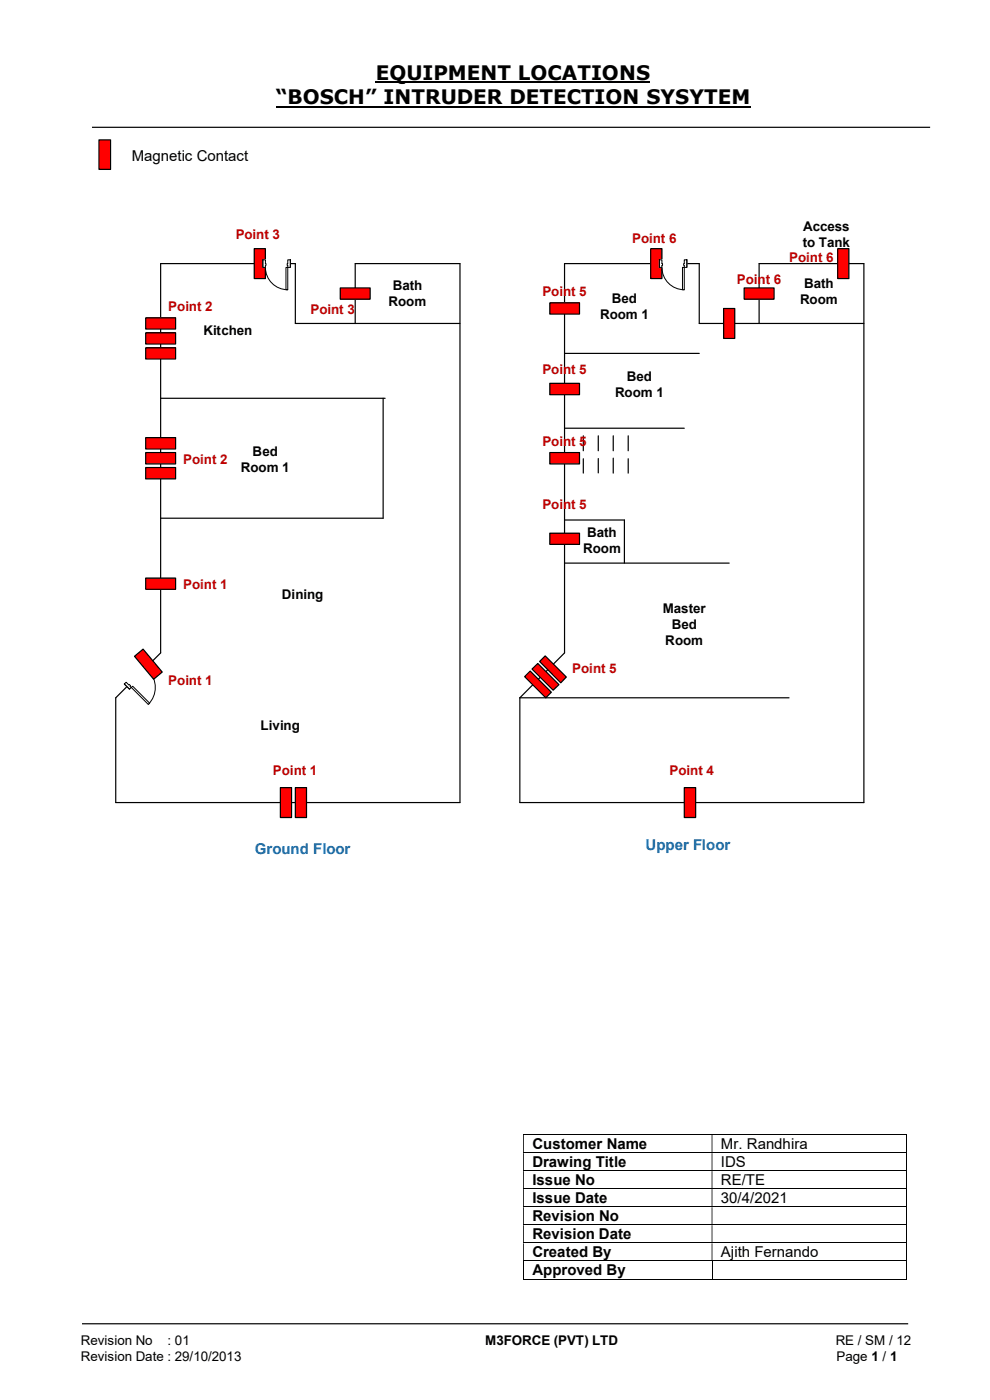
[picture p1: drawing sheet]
<svg xmlns="http://www.w3.org/2000/svg" width="210mm" height="297mm" viewBox="0 0 210 297" stroke-linecap="round" stroke-linejoin="round" font-family="sans-serif">
<path d="M79.7 17.5h58.2M58.5 22.6h100.7" fill="none" stroke="#000" stroke-width=".42"/>
<path d="M19.5 27h177.8M17.4 280.8h175.3" fill="none" stroke="#000" stroke-width=".25"/>
<g fill="none" stroke="#000" stroke-width=".21">
<path d="M111 240.7h81.2M111 244.6h81.2M111 248.4h81.2M111 252.2h81.2M111 256h81.2M111 259.8h81.2M192.3 240.8v3.7M192.3 244.6v3.7M192.3 248.5v3.6M192.3 252.3v3.6M192.3 256.1v3.7M192.3 259.9v3.7"/>
<path d="M111 263.7h81.2M111 267.5h81.2M111 271.4h40M111 267.6v3.8M151 267.6v3.8M151.1 271.4h41.1M192.3 263.8v3.6M192.3 267.6v3.8"/>
</g>
<g fill="#000">
<path d="M192.2 240.6h.2v.2h-.2zM111 240.8h.1v3.7h-.1zM151 240.8h.1v3.7h-.1z" fill-rule="evenodd"/>
<path d="M192.2 244.5h.2v.1h-.2zM111 244.6h.1v3.7h-.1zM151 244.6h.1v3.7h-.1z" fill-rule="evenodd"/>
<path d="M192.2 248.3h.2v.2h-.2zM111 248.5h.1v3.6h-.1zM151 248.5h.1v3.6h-.1z" fill-rule="evenodd"/>
<path d="M192.2 252.1h.2v.2h-.2zM111 252.3h.1v3.6h-.1zM151 252.3h.1v3.6h-.1z" fill-rule="evenodd"/>
<path d="M192.2 255.9h.2v.2h-.2zM111 256.1h.1v3.7h-.1zM151 256.1h.1v3.7h-.1z" fill-rule="evenodd"/>
<path d="M192.2 259.8h.2v.1h-.2zM111 259.9h.1v3.7h-.1zM151 259.9h.1v3.7h-.1z" fill-rule="evenodd"/>
<path d="M192.2 263.6h.2v.2h-.2zM111 263.8h.1v3.6h-.1zM151 263.8h.1v3.6h-.1z" fill-rule="evenodd"/>
</g>
<path d="M192.2 267.4h.2v.2h-.2zM192.2 271.3h.2v.1h-.2z" fill="#000"/>
<path d="M21 29.7h2.5v6.2h-2.5z" fill="#f00"/>
<path d="M21 29.7h2.5v6.2h-2.5zM75.4 68.6v-12.7h22.2v114.4h-73v-22.3l9.5-9.5v-82.6h28.6v12.7h34.9M119.8 75h28.5M161 68.6v-12.7h22.3v114.4h-73v-22.3M183.3 68.6h-35v-12.7h-28.5v82.6l-9.5 9.5M34.1 84.5h47.6M81.3 84.5v25.4h-47.2M119.8 90.8h25.4M119.8 110.3h12.7v9.2M119.8 119.5h34.9M110.3 148h57.1" fill="none" stroke="#000" stroke-width=".25"/>
<path d="M26.3 145.1l4.4-4.4 1.2 1.2-4.4 4.4z" fill-rule="evenodd" fill="#fff"/>
<path d="M26.3 145.1l4.4-4.4 1.2 1.2-4.4 4.4z" fill="none" stroke="#fff" stroke-width=".21"/>
<path d="M26.4 145.1l1.1 1.1 .4-.4-1.1-1.1zM30.7 140.8l1.1 1.1-.3 .3-1.1-1.1z" fill-rule="evenodd" fill="#fff"/>
<path d="M27.3 145.3l-.5-.6-.4 .4 1.1 1.1 .4-.4-.3-.2M30.9 141.7l-.5-.6 .3-.3 1.1 1.1-.3 .3-.3-.2" fill="none" stroke="#000" stroke-width=".21"/>
<path d="M27.4 145.2l-.1 .1 .3 .3 .1-.1zM30.9 141.7l.3 .3-.1 .1-.3-.3z" fill-rule="evenodd" fill="#fff"/>
<path d="M26.4 145.1l1.1 1.1M27.3 145.3l.1-.1 .3 .3-.1 .1M30.7 140.8l1.1 1.1M30.9 141.7l-.1 .1 .3 .3 .1-.1M31.5 142.2a5.1 5.1 0 0 1 0 7.2" fill="none" stroke="#000" stroke-width=".21"/>
<path d="M27.9 145.8l.3-.2 3.5 3.6-.2 .2z" fill-rule="evenodd" fill="#fff"/>
<path d="M27.9 145.8l.3-.2 3.5 3.6-.2 .2z" fill="none" stroke="#000" stroke-width=".21"/>
<path d="M157.9 61.1h6.3v2.4h-6.3z" fill="#f00"/>
<path d="M157.9 61.1h6.3v2.4h-6.3z" fill="none" stroke="#000" stroke-width=".25"/>
<path d="M72.2 61.1h6.3v2.4h-6.3z" fill="#f00"/>
<path d="M72.2 61.1h6.3v2.4h-6.3z" fill="none" stroke="#000" stroke-width=".25"/>
<path d="M116.6 64.3h6.3v2.3h-6.3z" fill="#f00"/>
<path d="M116.6 64.3h6.3v2.3h-6.3z" fill="none" stroke="#000" stroke-width=".25"/>
<path d="M30.9 99.2h6.4v2.4h-6.4z" fill="#f00"/>
<path d="M30.9 99.2h6.4v2.4h-6.4z" fill="none" stroke="#000" stroke-width=".25"/>
<path d="M116.6 81.3h6.3v2.4h-6.3z" fill="#f00"/>
<path d="M116.6 81.3h6.3v2.4h-6.3z" fill="none" stroke="#000" stroke-width=".25"/>
<path d="M30.9 96h6.4v2.4h-6.4z" fill="#f00"/>
<path d="M30.9 96h6.4v2.4h-6.4z" fill="none" stroke="#000" stroke-width=".25"/>
<path d="M116.6 96h6.3v2.4h-6.3z" fill="#f00"/>
<path d="M116.6 96h6.3v2.4h-6.3z" fill="none" stroke="#000" stroke-width=".25"/>
<path d="M30.9 92.8h6.4v2.4h-6.4z" fill="#f00"/>
<path d="M30.9 92.8h6.4v2.4h-6.4z" fill="none" stroke="#000" stroke-width=".25"/>
<path d="M116.6 113.1h6.3v2.4h-6.3z" fill="#f00"/>
<path d="M116.6 113.1h6.3v2.4h-6.3z" fill="none" stroke="#000" stroke-width=".25"/>
<path d="M30.9 122.6h6.4v2.4h-6.4z" fill="#f00"/>
<path d="M30.9 122.6h6.4v2.4h-6.4z" fill="none" stroke="#000" stroke-width=".25"/>
<path d="M145.2 167.1h2.4v6.3h-2.4z" fill="#f00"/>
<path d="M145.2 167.1h2.4v6.3h-2.4z" fill="none" stroke="#000" stroke-width=".25"/>
<path d="M53.9 52.7h2.4v6.4h-2.4z" fill="#f00"/>
<path d="M53.9 52.7h2.4v6.4h-2.4z" fill="none" stroke="#000" stroke-width=".25"/>
<path d="M28.5 139.2l1.9-1.5 4 4.9-1.8 1.5z" fill-rule="evenodd" fill="#f00"/>
<path d="M28.5 139.2l1.9-1.5 4 4.9-1.8 1.5z" fill="none" stroke="#000" stroke-width=".25"/>
<path d="M62.7 167.1h2.3v6.3h-2.3z" fill="#f00"/>
<path d="M62.7 167.1h2.3v6.3h-2.3z" fill="none" stroke="#000" stroke-width=".25"/>
<path d="M59.5 167.1h2.3v6.3h-2.3z" fill="#f00"/>
<path d="M59.5 167.1h2.3v6.3h-2.3z" fill="none" stroke="#000" stroke-width=".25"/>
<path d="M153.5 65.4h2.4v6.4h-2.4z" fill="#f00"/>
<path d="M153.5 65.4h2.4v6.4h-2.4z" fill="none" stroke="#000" stroke-width=".25"/>
<path d="M30.9 73.8h6.4v2.4h-6.4z" fill="#f00"/>
<path d="M30.9 73.8h6.4v2.4h-6.4z" fill="none" stroke="#000" stroke-width=".25"/>
<path d="M30.9 70.6h6.4v2.4h-6.4z" fill="#f00"/>
<path d="M30.9 70.6h6.4v2.4h-6.4z" fill="none" stroke="#000" stroke-width=".25"/>
<path d="M30.9 67.4h6.4v2.4h-6.4z" fill="#f00"/>
<path d="M30.9 67.4h6.4v2.4h-6.4z" fill="none" stroke="#000" stroke-width=".25"/>
<path d="M55.8 55.1h5.8v1.7h-5.8z" fill="#fff"/>
<path d="M55.8 55.1h5.8v1.7h-5.8z" fill="none" stroke="#fff" stroke-width=".21"/>
<path d="M61 55.1h.6v1.6h-.6zM55.8 55.1v1.6h.5v-1.6z" fill-rule="evenodd" fill="#fff"/>
<path d="M56.3 55.9v-.8h-.5v1.6h.5v-.4M61 55.9v-.8h.6v1.6h-.6v-.4" fill="none" stroke="#000" stroke-width=".21"/>
<path d="M60.9 55.9h.1v.4h-.1zM56.3 55.9v.4h.1v-.4z" fill-rule="evenodd" fill="#fff"/>
<path d="M55.8 55.1v1.6M56.3 56.7a4.7 4.7 0 0 0 4.7 4.8M56.3 55.9h.1v.4h-.1M61 55.9h-.1v.4h.1M61.6 55.1v1.6" fill="none" stroke="#000" stroke-width=".21"/>
<path d="M60.7 56.7h.3v4.8h-.3z" fill="#fff"/>
<path d="M60.7 56.7h.3v4.8h-.3z" fill="none" stroke="#000" stroke-width=".21"/>
<path d="M123.7 92.5v3.1M123.7 97.3v3.1M126.9 92.5v3.1M126.9 97.3v3M130.1 92.5v3.1M130.1 97.2v3.2M133.3 92.5v3.1M133.3 97.3v3.1" fill="none" stroke="#000" stroke-width=".25"/>
<path d="M111.3 143.6l1.2-1.2 4.5 4.5-1.2 1.1z" fill-rule="evenodd" fill="#f00"/>
<path d="M111.3 143.6l1.2-1.2 4.5 4.5-1.2 1.1z" fill="none" stroke="#000" stroke-width=".25"/>
<path d="M112.9 141.9l1.2-1.1 4.5 4.4-1.3 1.2z" fill-rule="evenodd" fill="#f00"/>
<path d="M112.9 141.9l1.2-1.1 4.5 4.4-1.3 1.2z" fill="none" stroke="#000" stroke-width=".25"/>
<path d="M115.7 139.1l4.4 4.5-1.1 1.3-4.5-4.6z" fill-rule="evenodd" fill="#f00"/>
<path d="M115.7 139.1l4.4 4.5-1.1 1.3-4.5-4.6z" fill="none" stroke="#000" stroke-width=".25"/>
<path d="M138 52.7h2.4v6.4h-2.4z" fill="#f00"/>
<path d="M138 52.7h2.4v6.4h-2.4z" fill="none" stroke="#000" stroke-width=".25"/>
<path d="M139.9 55.1h5.8v1.7h-5.8z" fill="#fff"/>
<path d="M139.9 55.1h5.8v1.7h-5.8z" fill="none" stroke="#fff" stroke-width=".21"/>
<path d="M145.2 55.1h.5v1.6h-.5zM139.9 55.1v1.6h.5v-1.6z" fill-rule="evenodd" fill="#fff"/>
<path d="M140.4 55.9v-.8h-.5v1.6h.5v-.4M145.2 55.9v-.8h.5v1.6h-.5v-.4" fill="none" stroke="#000" stroke-width=".21"/>
<path d="M145 55.9h.2v.4h-.2zM140.4 55.9v.4h.1v-.4z" fill-rule="evenodd" fill="#fff"/>
<path d="M139.9 55.1v1.6M140.4 56.7a4.7 4.7 0 0 0 4.8 4.8M140.4 55.9h.1v.4h-.1M145.2 55.9h-.2v.4h.2M145.7 55.1v1.6" fill="none" stroke="#000" stroke-width=".21"/>
<path d="M144.8 56.7h.4v4.8h-.4z" fill="#fff"/>
<path d="M144.8 56.7h.4v4.8h-.4z" fill="none" stroke="#000" stroke-width=".21"/>
<path d="M177.7 52.7h2.4v6.4h-2.4z" fill="#f00"/>
<path d="M177.7 52.7h2.4v6.4h-2.4z" fill="none" stroke="#000" stroke-width=".25"/>
<g font-size="4.2">
<text x="79.7" y="17">EQUIPMENT LOCATIONS</text>
<text x="58.5" y="22.1">“BOSCH” INTRUDER DETECTION SYSYTEM</text>
</g>
<g font-size="3.2">
<text x="27.9" y="34.1">Magnetic Contact</text>
<text x="112.9" y="243.8">Customer Name</text>
<text x="153" y="243.8">Mr. Randhira</text>
<text x="112.9" y="247.6">Drawing Title</text>
<text x="112.9" y="251.4">Issue No</text>
<text x="153" y="247.6">IDS</text>
<text x="153" y="251.4">RE/TE</text>
<text x="112.9" y="255.3">Issue Date</text>
<text x="153" y="255.3">30/4/2021</text>
<text x="112.9" y="259.1">Revision No</text>
<text x="112.9" y="262.9">Revision Date</text>
<text x="112.9" y="266.7">Created By</text>
<text x="153" y="266.7">Ajith Fernando</text>
<text x="112.9" y="270.6">Approved By</text>
</g>
<g font-size="3.2" fill="#0070c0">
<text x="54.1" y="181.1">Ground Floor</text>
<text x="136.9" y="180.4">Upper Floor</text>
</g>
<g font-size="2.8" fill="#c00000">
<text x="50" y="50.8">Point 3</text>
<text x="134.1" y="51.6">Point 6</text>
<text x="167.4" y="55.6">Point 6</text>
<text x="35.7" y="65.9">Point 2</text>
<text x="115.1" y="62.7">Point 5</text>
<text x="156.3" y="60.3">Point 6</text>
<text x="65.9" y="66.6">Point 3</text>
<text x="115.1" y="79.3">Point 5</text>
<text x="115.1" y="94.5">Point 5</text>
<text x="38.9" y="98.4">Point 2</text>
<text x="115.1" y="107.9">Point 5</text>
<text x="38.9" y="125.1">Point 1</text>
<text x="121.4" y="142.9">Point 5</text>
<text x="35.7" y="145.3">Point 1</text>
<text x="57.9" y="164.4">Point 1</text>
<text x="142" y="164.4">Point 4</text>
</g>
<g font-size="2.8">
<text x="170.3" y="52.5">to Tank</text>
<text x="170.3" y="49.1">Access</text>
<text x="82.4" y="64.8">Room</text>
<text x="83.3" y="61.4">Bath</text>
<text x="129.8" y="64.2">Bed</text>
<text x="169.7" y="64.4">Room</text>
<text x="170.6" y="61">Bath</text>
<text x="43.2" y="71">Kitchen</text>
<text x="127.3" y="67.6">Room 1</text>
<text x="133" y="80.8">Bed</text>
<text x="130.5" y="84.2">Room 1</text>
<text x="51.1" y="100.1">Room 1</text>
<text x="53.6" y="96.7">Bed</text>
<text x="124.5" y="113.8">Bath</text>
<text x="123.7" y="117.2">Room</text>
<text x="59.8" y="127">Dining</text>
<text x="140.6" y="130">Master</text>
<text x="141.1" y="136.7">Room</text>
<text x="142.5" y="133.4">Bed</text>
<text x="55.3" y="154.9">Living</text>
<text x="17.1" y="285.4">Revision No</text>
<text x="35.5" y="285.4">: 01</text>
<text x="102.9" y="285.4">M3FORCE (PVT) LTD</text>
<text x="177.3" y="285.4">RE / SM / 12</text>
<text x="17.1" y="288.7">Revision Date : 29/10/2013</text>
<text x="177.5" y="288.7">Page 1 / 1</text>
</g>
</svg>
